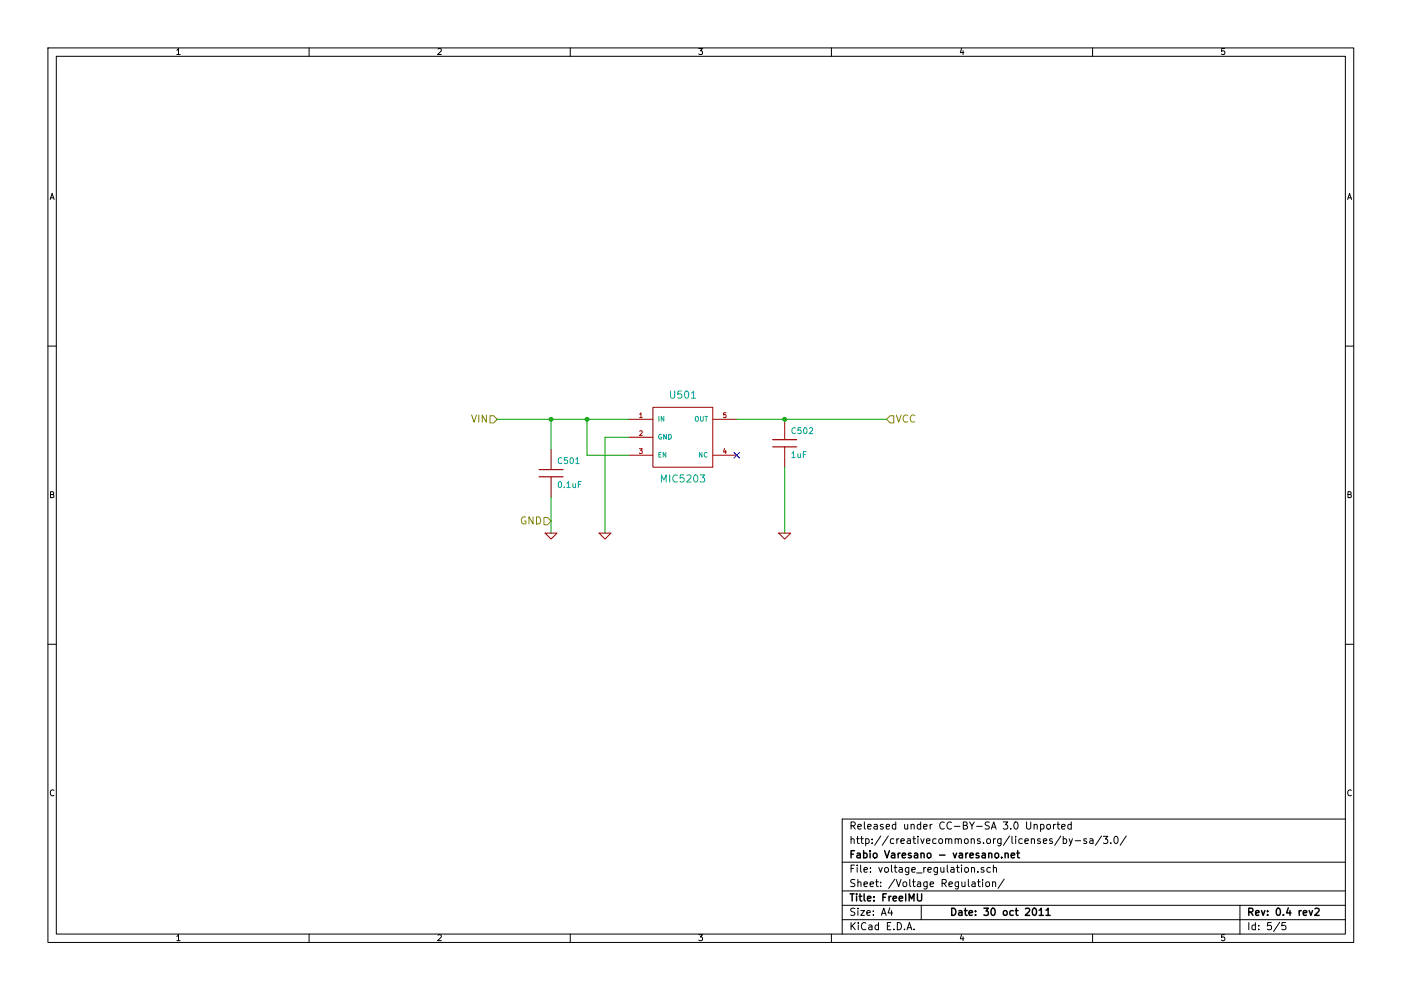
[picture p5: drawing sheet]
EESchema Schematic File Version 2  date Sun 30 Oct 2011 03:40:48 PM CET
LIBS:power
LIBS:device
LIBS:transistors
LIBS:conn
LIBS:linear
LIBS:regul
LIBS:74xx
LIBS:cmos4000
LIBS:adc-dac
LIBS:memory
LIBS:xilinx
LIBS:special
LIBS:microcontrollers
LIBS:dsp
LIBS:microchip
LIBS:analog_switches
LIBS:motorola
LIBS:texas
LIBS:intel
LIBS:audio
LIBS:interface
LIBS:digital-audio
LIBS:philips
LIBS:display
LIBS:cypress
LIBS:siliconi
LIBS:opto
LIBS:atmel
LIBS:contrib
LIBS:valves
LIBS:fv_kicad_lib
LIBS:FreeIMU-cache
EELAYER 25  0
EELAYER END
$Descr A4 11700 8267
encoding utf-8
Sheet 5 5
Title "FreeIMU"
Date "30 oct 2011"
Rev "0.4 rev2"
Comp "Fabio Varesano - varesano.net"
Comment1 "http://creativecommons.org/licenses/by-sa/3.0/"
Comment2 "Released under CC-BY-SA 3.0 Unported"
Comment3 ""
Comment4 ""
$EndDescr
Text HLabel 7400 3500 2    60   Input ~ 0
VCC
Text HLabel 4600 4350 0    60   Input ~ 0
GND
Text HLabel 4150 3500 0    60   Input ~ 0
VIN
$Comp
L C C502
U 1 1
P 6550 3700
F 0 "C502" H 6600 3800 50  0000 L CNN
F 1 "1uF" H 6600 3600 50  0000 L CNN
	1    6550 3700
	1    0    0    -1  
$EndComp
$Comp
L C C501
U 1 1
P 4600 3950
F 0 "C501" H 4650 4050 50  0000 L CNN
F 1 "0.1uF" H 4650 3850 50  0000 L CNN
	1    4600 3950
	1    0    0    -1  
$EndComp
$Comp
L MIC5203 U501
U 1 1
P 5700 3650
F 0 "U501" H 5700 4000 60  0000 C CNN
F 1 "MIC5203" H 5700 3300 60  0000 C CNN
	1    5700 3650
	1    0    0    -1  
$EndComp
Wire Wire Line
	6150 3500 7400 3500
Wire Wire Line
	5050 4450 5050 3650
Wire Wire Line
	5050 3650 5250 3650
Connection ~ 4600 3500
Wire Wire Line
	4600 3500 4600 3750
Wire Wire Line
	4900 3500 4900 3800
Wire Wire Line
	4900 3800 5250 3800
Connection ~ 4900 3500
Wire Wire Line
	4600 4150 4600 4450
Wire Wire Line
	4150 3500 5250 3500
Wire Wire Line
	6550 4450 6550 3900
Connection ~ 6550 3500
$Comp
L GND #PWR015
U 1 1
P 6550 4450
F 0 "#PWR015" H 6550 4450 30  0001 C CNN
F 1 "GND" H 6550 4380 30  0001 C CNN
	1    6550 4450
	1    0    0    -1  
$EndComp
$Comp
L GND #PWR016
U 1 1
P 5050 4450
F 0 "#PWR016" H 5050 4450 30  0001 C CNN
F 1 "GND" H 5050 4380 30  0001 C CNN
	1    5050 4450
	1    0    0    -1  
$EndComp
$Comp
L GND #PWR017
U 1 1
P 4600 4450
F 0 "#PWR017" H 4600 4450 30  0001 C CNN
F 1 "GND" H 4600 4380 30  0001 C CNN
	1    4600 4450
	1    0    0    -1  
$EndComp
NoConn ~ 6150 3800
$EndSCHEMATC
